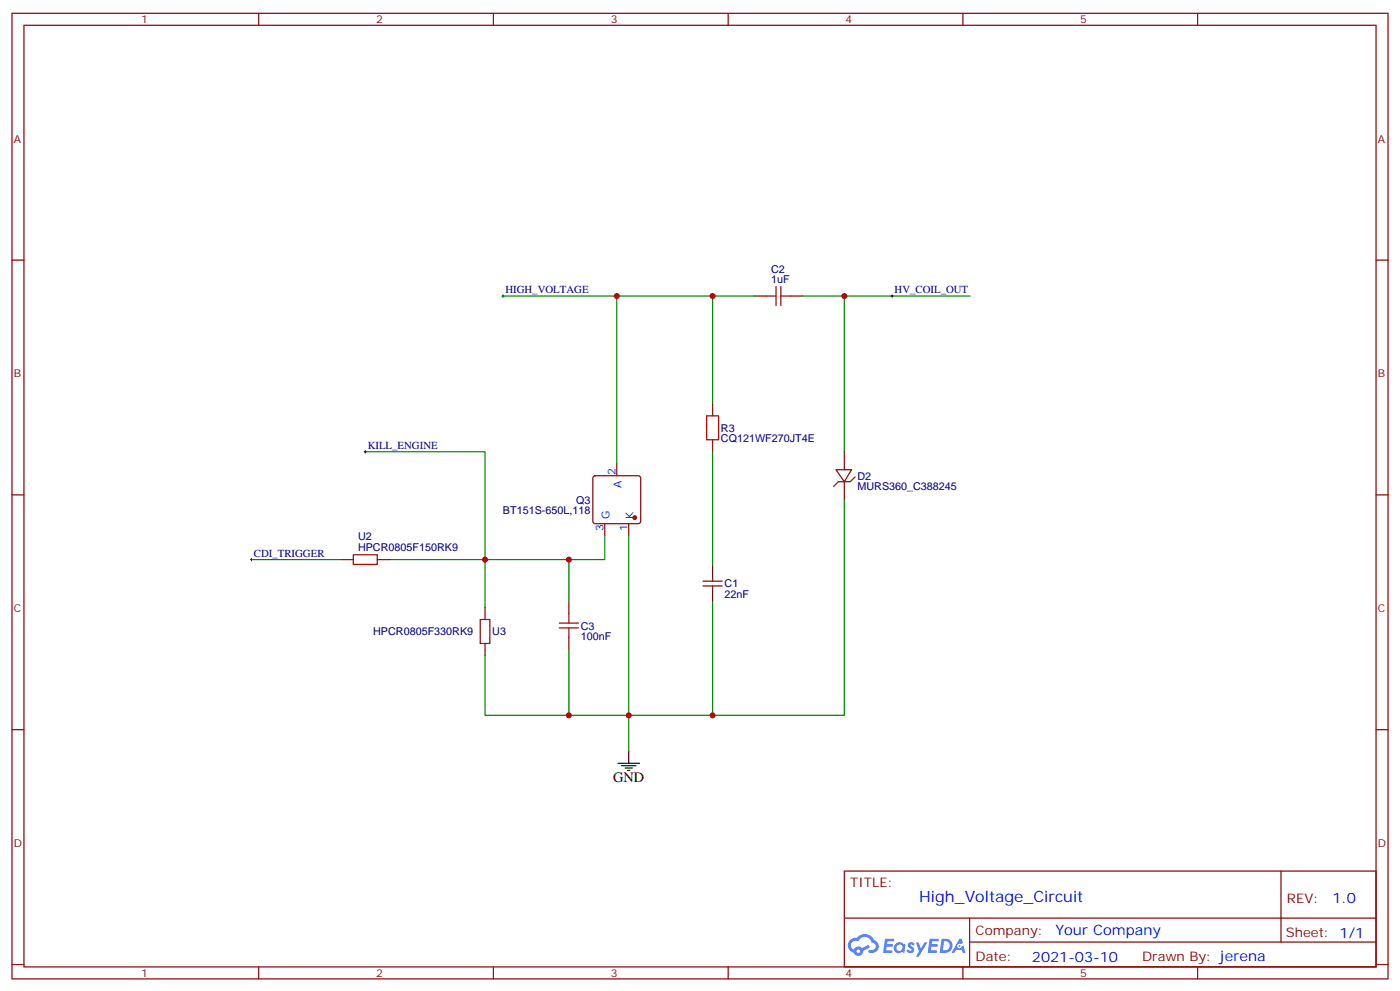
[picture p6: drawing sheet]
<svg xmlns="http://www.w3.org/2000/svg" width="412mm" height="292mm" viewBox="0 0 412 292" stroke-linecap="round" stroke-linejoin="round" font-family="sans-serif">
<g fill="none" stroke="#870000" stroke-width=".35">
<path d="M3.5 3.9h405.4v284.4h-405.4zM7.1 7.4h398.2v277.3h-398.2zM76.2 3.9v3.5M145.3 3.9v3.5M214.5 3.9v3.5M283.6 3.9v3.5M352.8 3.9v3.5M3.5 76.6h3.6M405.3 76.6h3.6M3.5 145.7h3.6M405.3 145.7h3.6M3.5 214.9h3.6"/>
<path d="M405.3 214.9h3.6M248.7 256.5h156.6v28.2h-156.6zM377.3 256.5v20.9M248.7 270.4h156.5M285.6 277.4h119.6M285.6 270.4v14.1M3.5 284h3.6M76.2 284.7v3.6M145.3 284.7v3.6M214.5 284.7v3.6M283.6 284.7v3.6M352.8 284.7v3.6"/>
<path d="M405.3 284h3.6"/>
</g>
<g fill="#5487ff">
<path d="M267.7 277.7a1.22 1.22 0 0 1 1.7 .2l-.4 .6a.47 .47 0 0 0-.3-.4 .47 .47 0 0 0-.5 .2l.1 .2a1.14 1.14 0 0 1 .8 1.8 1.14 1.14 0 0 1-1.9 0l-.2-.2 .5-.6 .7 .5a.29 .29 0 0 0 .3-.3 .29 .29 0 0 0-.2-.3 1.04 1.04 0 0 1-.6-1.7z"/>
<path d="M260.7 276.4h2.4l.3 .2-.2 .5-1.8 .1-.1 .8h1.5l.3 .4-.3 .4h-1.6l-.2 1.1h1.7l.2 .3-.2 .3-2.6 .1z"/>
<path d="M273.8 276.4h2.4l.3 .2-.1 .5-1.8 .1-.2 .8h1.6l.3 .4-.4 .4h-1.6l-.1 1.1h1.7l.2 .3-.2 .3-2.6 .1z"/>
<path d="M282.6 276.4h.7l.3 1.3-.6 .3a.69 .69 0 0 0-1 .3 .69 .69 0 0 0 .4 .9 .69 .69 0 0 0 .9-.6l.5-.2 .6 2.2h-.8l-.2-.9h-1.8l-.5 .9h-.8z"/>
<path d="M269.8 277.5h.8l.6 1.8 1.1-1.8h.9l-2.6 4.2h-.8l.9-1.5z"/>
<path d="M277.4 276.4l-.6 4.2h1.3a2.11 2.11 0 0 0 2.5-2.1 2.11 2.11 0 0 0-2.5-2.1zM278.1 277.2a1.39 1.39 0 0 1 1.7 1.4 1.39 1.39 0 0 1-1.8 1.3h-.3z"/>
<path d="M263.7 278.1a1.54 1.54 0 0 0-.1 2.1 1.54 1.54 0 0 0 2.2 .1l.6 .3 .3-2.3-.2-.3h-.4a1.49 1.49 0 0 0-2.4 .1zM264 279.1a.94 .94 0 0 1 1.8 0 .94 .94 0 0 1-1.8 0z"/>
<path d="M250.4 276.8a2.18 2.18 0 0 0 1.1 3.7 1.44 1.44 0 0 0 1.6 .9 1.44 1.44 0 0 0 1.2-1.4l2-1-.5-.8-1.9 1a1.47 1.47 0 0 0-2.4 .4 1.39 1.39 0 0 1-.7-1.9 1.39 1.39 0 0 1 2-.5 2.12 2.12 0 0 1 2.2-1.3 2.12 2.12 0 0 1 1.9 1.7 1.14 1.14 0 0 1 1.1 1.4 1.14 1.14 0 0 1-1.7 .7 .43 .43 0 0 0-.5 .4 .43 .43 0 0 0 .4 .5 1.98 1.98 0 0 0 2.5-1.2 1.98 1.98 0 0 0-1.2-2.6 3.1 3.1 0 0 0-5.3-.6l-.9 .1zM252.3 280.1a.55 .55 0 0 1 1.1 0 .55 .55 0 0 1-1.1 0z"/>
<circle cx="282.6" cy="278.5" r=".26"/>
</g>
<g fill="none" stroke="#870000" stroke-width=".35">
<path d="M222.2 87.2h3.6M232.8 87.2h3.6M209.9 118.9v3.5M181.7 136.6v3.5M209.9 129.5v3.5M246.2 138.3h4.6l-2.1 3.6zM248.7 133v5.3M174.9 140.3l.4-.2h12.7l.5 .2 .2 .5v12.7l-.2 .5-.5 .2h-12.7l-.5-.2-.2-.5v-12.7zM178.2 154.2v3.5M185.2 154.2v3.5M248.7 141.9v5.2M251.9 140.4l-1.4 1.5h-3.6l-1.4 1.4"/>
<path d="M100.5 164.8h3.6M111.1 164.8h3.6M142.9 178.9v3.5M167.6 177.1v3.6M207.1 172.5h5.6M207.1 171.1h5.6M209.9 170.1v1M209.9 172.5v1.1M142.9 189.5v3.5M167.6 187.7v3.5"/>
</g>
<circle cx="187" cy="152.4" r=".53" fill="#870000" stroke="#870000" stroke-width=".35"/>
<path d="M147.8 87.2h.7M148.2 86.8v.7M262.5 87.2h.7M262.8 86.8v.7M107.2 133h.7M107.6 132.7v.7M73.7 164.8h.7M74.1 164.4v.7" fill="none" stroke="#000" stroke-width=".29"/>
<g fill="none" stroke="#008700" stroke-width=".35">
<path d="M148.2 87.2h74M181.7 87.2v49.4M209.9 87.2v31.7M236.4 87.2h49.4M248.7 87.2v45.8M107.6 133h35.3v31.8h35.3v-7.1M209.9 133v33.5M185.2 157.7v63.5M248.7 147.1v63.5h-105.8v-17.6M74.1 164.8h26.4M114.7 164.8h28.2v14.1M167.6 164.8v12.3"/>
<path d="M209.9 177.1v33.5M167.6 191.2v19.4"/>
</g>
<path d="M225.8 87.2h2.8M228.6 84.3v5.7M230 84.3v5.7M230 87.2h2.8M208.1 122.4h3.6v7.1h-3.6zM104.1 163.4h7v2.8h-7zM141.5 182.4h2.8v7.1h-2.8zM164.7 184.9h5.7M164.7 183.5h5.7M167.6 180.7v2.8M167.6 184.9v2.8" fill="none" stroke="#a10000" stroke-width=".35"/>
<path d="M209.9 166.5v3.6M209.9 173.6v3.5M182 224.8h6.4M183.1 225.5h4.2M184.1 226.2h2.2M184.9 226.9h.7M185.2 221.2v3.6" fill="none" stroke="#000" stroke-width=".35"/>
<g fill="#c00">
<circle cx="142.9" cy="164.8" r=".88"/>
<circle cx="181.7" cy="87.2" r=".88"/>
<circle cx="248.7" cy="87.2" r=".88"/>
<circle cx="209.9" cy="87.2" r=".88"/>
<circle cx="167.6" cy="164.8" r=".88"/>
<circle cx="167.6" cy="210.6" r=".88"/>
<circle cx="209.9" cy="210.6" r=".88"/>
<circle cx="185.2" cy="210.6" r=".88"/>
</g>
<text font-size="4.6" fill="#00f" x="270.8" y="265.5">High_Voltage_Circuit</text>
<text font-size="4.2" x="180.6" y="230.4">GND</text>
<g font-size="4.2" fill="#00f">
<text x="392.5" y="265.8">1.0</text>
<text x="310.9" y="275.3">Your Company</text>
<text x="304" y="283.1">2021-03-10</text>
</g>
<g font-size="3.9" fill="#800">
<text x="250.5" y="261.1">TITLE:</text>
<text x="379.1" y="265.8">REV:</text>
<text x="287.4" y="275.3">Company:</text>
<text x="378.7" y="275.9">Sheet: 1/1</text>
<text x="287.4" y="283">Date:</text>
<text x="336.4" y="283.1">Draw</text>
<text x="346.6" y="283.1">n By: jerena</text>
</g>
<g font-size="3.2" fill="#800">
<text x="41.6" y="6.9">1</text>
<text x="110.8" y="6.9">2</text>
<text x="179.9" y="6.9">3</text>
<text x="249.1" y="6.9">4</text>
<text x="318.2" y="6.9">5</text>
<text x="4.1" y="42">A</text>
<text x="405.9" y="42">A</text>
<text x="4.1" y="111.2">B</text>
<text x="405.9" y="111.2">B</text>
<text x="4.1" y="180.3">C</text>
<text x="405.9" y="180.3">C</text>
<text x="4.1" y="249.4">D</text>
<text x="405.9" y="249.4">D</text>
<text x="41.6" y="287.7">1</text>
<text x="110.8" y="287.7">2</text>
<text x="179.9" y="287.7">3</text>
<text x="249.1" y="287.7">4</text>
<text x="318.2" y="287.7">5</text>
</g>
<g font-size="3.2" fill="#000080">
<text x="227.1" y="83.3">1uF</text>
<text x="227.1" y="80.3">C2</text>
<text x="148.9" y="86.3">HIGH_VOLTAGE</text>
<text x="263.5" y="86.3">HV_COIL_OUT</text>
<text x="212.4" y="130.3">CQ121WF270JT4E</text>
<text x="212.4" y="127.2">R3</text>
<text x="108.3" y="132.2">KILL_ENGINE</text>
<text x="252.6" y="141.4">D2</text>
<text x="169.7" y="148.4">Q3</text>
<text x="252.6" y="144.4">MURS360_C388245</text>
<text x="148.2" y="151.4">BT151S-650L,118</text>
<text x="105.5" y="159.1">U2</text>
<text x="74.8" y="163.9">CDI_TRIGGER</text>
<text x="105.5" y="162.3">HPCR0805F150RK9</text>
<text x="213.4" y="173">C1</text>
<text x="213.4" y="176.2">22nF</text>
<text x="171.1" y="185.5">C3</text>
<text x="109.9" y="187.1">HPCR0805F330RK9</text>
<text x="145" y="187.1">U3</text>
<text x="171.1" y="188.5">100nF</text>
</g>
<g font-size="3.2" fill="#00f">
<text x="181.3" y="139.9" transform="rotate(-90 181.3 139.9)">2</text>
<text x="183.1" y="143.6" transform="rotate(-90 183.1 143.6)">A</text>
<text x="179.6" y="152.9" transform="rotate(-90 179.6 152.9)">G</text>
<text x="186.6" y="152.9" transform="rotate(-90 186.6 152.9)">K</text>
<text x="177.8" y="156.4" transform="rotate(-90 177.8 156.4)">3</text>
<text x="184.9" y="156.4" transform="rotate(-90 184.9 156.4)">1</text>
</g>
</svg>
